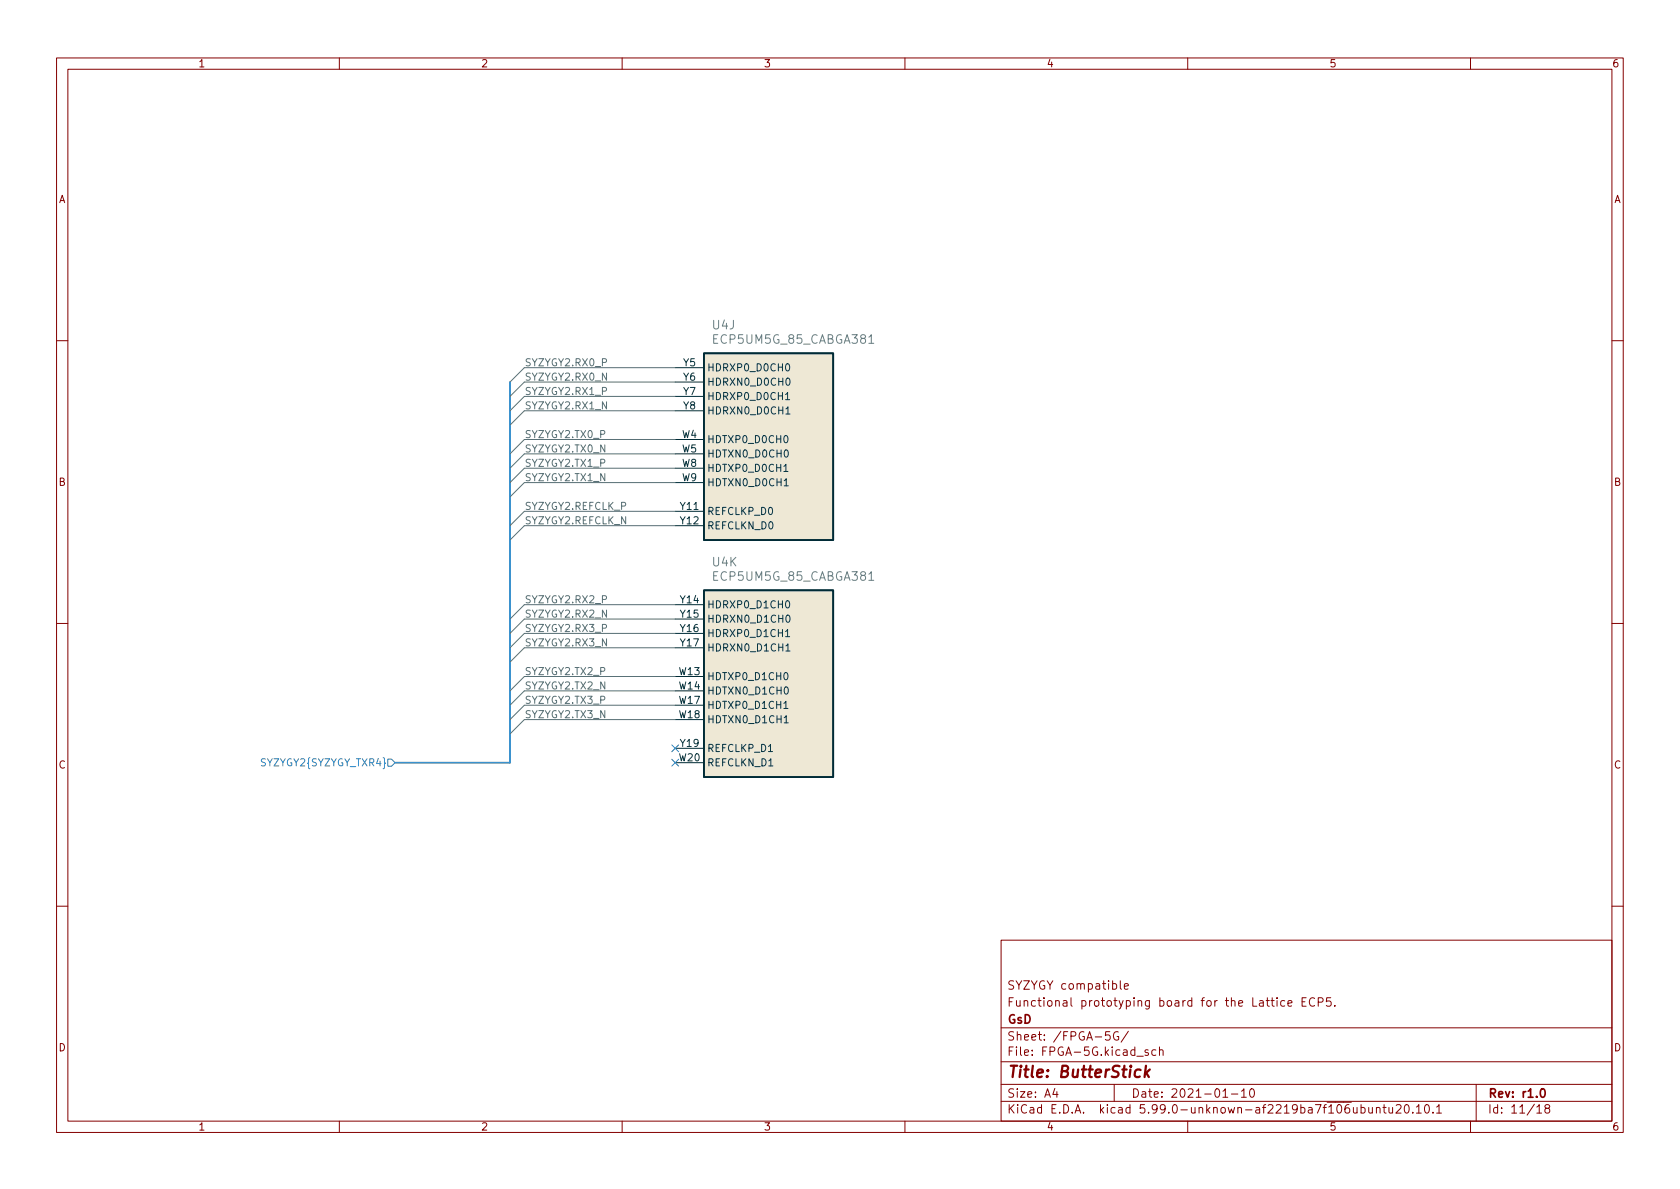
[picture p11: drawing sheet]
<svg xmlns="http://www.w3.org/2000/svg" width="297mm" height="210mm" viewBox="0 0 297 210" stroke-linecap="round" stroke-linejoin="round" font-family="sans-serif">
<g fill="none" stroke="#840000" stroke-width=".18">
<path d="M10 10.2h277v190.1h-277zM12 12.2h273v186.1h-273zM60 10.2v2M110 10.2v2M160 10.2v2M210 10.2v2M260 10.2v2M10 60.2h2M285 60.2h2M10 110.2h2M285 110.2h2M10 160.2h2"/>
<path d="M177 166.3h108v32h-108zM198.1 173.4v1.3l.2 .2M198.8 174.4l.7-.1-.1-.3-.4-.1-.2 .2 .1 .8h.5M224.7 176.9h.6M224.9 176.4v1.3l.4 .2M225.8 176.4v.2M225.8 176.9v1M227.1 177l-.4-.1-.3 .3v.4l.2 .3h.5M227.7 177.4l.7-.1v-.3l-.5-.1-.2 .2 .1 .8h.6M230.2 177.1h.5M230.9 176.4h-.7v1.5h.7M232.4 176.6a.6 .6 0 0 0-.7 0 .6 .6 0 0 0-.2 .7 .56 .56 0 0 0 .3 .6 .56 .56 0 0 0 .6-.1"/>
<path d="M233.1 177.2l.7-.1 .1-.2v-.3l-.3-.2h-.5v1.5M235.3 176.4h-.7l-.1 .7 .2-.1 .5 .1 .2 .2-.1 .5-.2 .1-.6-.1M236 177.8v.1M285 160.2h2M60 198.3v2M110 198.3v2M160 198.3v2M177 194.8h108M177 191.8h108M177 187.8h108M177 181.8h108M186.5 192.5l-.4 1h1"/>
<path d="M186.9 193v1M196.2 182.4h-.7l-.1 .7 .2-.1 .5 .1 .2 .2-.1 .5-.2 .1-.6-.1M197 191.8v3M197.7 182.5a.74 .74 0 0 0-.9 .5 .74 .74 0 0 0 .6 .9l.4-.1v-.5h-.3M199.5 182.4l-1.3 1.9M203 185.7l-.4-.1-.2 .2 .1 .3 .5 .1v.4h-.6M204.4 185.7l-.5-.1-.3 .3v.4l.2 .3h.6M205 185.8l.2-.2 .4 .1v.9M205 185.1v1.5M210 198.3v2M216.2 194h.9M217.7 193.5h1.2"/>
<path d="M219.5 193l.4-.5v1.5M219.5 194h.9M221.1 192.6l.2-.1a.81 .81 0 0 1 .6 .7 .81 .81 0 0 1-.3 .8h-.2a.81 .81 0 0 1-.5-.6 .81 .81 0 0 1 .2-.8zM242 195.8l.1 1h.3l.2-.1M242.6 195.8v1M243.4 196l.2-.2 .3 .1 .1 .9M243.4 195.8v1M244.5 195.8h.6M244.7 195.3v1.3l.4 .2M245.6 195.8v1h.4l.2-.1M246.2 195.8v1M246.9 195.5l.5-.2 .2 .2 .1 .3-.9 1h.9"/>
<path d="M248.5 195.4l.1-.1a.81 .81 0 0 1 .6 .7 .81 .81 0 0 1-.3 .8h-.1a.81 .81 0 0 1-.6-.6 .81 .81 0 0 1 .3-.8zM249.8 196.7v.1M250.4 195.8l.5-.5v1.5M250.4 196.8h.9M252 195.5l.2-.2a.81 .81 0 0 1 .6 .7 .81 .81 0 0 1-.3 .8h-.1a.81 .81 0 0 1-.4-1.3zM253.4 196.7v.1M254 195.8l.4-.5v1.5M254 196.8h.9M260 198.3v2M261 191.8v6.5M271.7 195.8l.5-.5v1.5M271.7 196.8h.9"/>
<path d="M273.4 196l-.3-.3 .1-.2 .2-.2 .5 .1 .1 .2-.1 .2-.6 .2-.2 .3 .1 .4 .2 .1h.3l.3-.3-.1-.4-.2-.1"/>
</g>
<path d="M272.6 192.6l.1-.1a.81 .81 0 0 1 .6 .7 .81 .81 0 0 1-.3 .8h-.2a.82 .82 0 0 1-.5-.6 .82 .82 0 0 1 .3-.8z" fill="none" stroke="#840000" stroke-width=".3"/>
<path d="M201.7 189.2a.66 .66 0 0 0-1 .3l-.1 .6 .2 .3 .1 .1 .6-.1M202.6 188.5l-.2 2M202.7 189.7l.4 .8M203.3 189.1l-.9 .8" fill="none" stroke="#840000" stroke-width=".4"/>
<g fill="#eee8d5" stroke="#eee8d5" stroke-width=".18">
<path d="M124.5 62.5h22.8v33h-22.8z"/>
<path d="M124.5 104.4h22.8v33h-22.8z"/>
</g>
<path d="M124.5 62.5h22.8v33h-22.8zM124.5 104.4h22.8v33h-22.8z" fill="none" stroke="#002b36" stroke-width=".3"/>
<g fill="none" stroke="#002b36" stroke-width=".18">
<path d="M119.4 77.7h5.1M119.4 65h5.1M119.4 67.6h5.1M119.4 70.1h5.1M119.4 72.6h5.1M119.4 80.3h5.1M119.4 82.8h5.1M119.4 85.3h5.1M119.4 90.4h5.1M119.4 93h5.1M119.4 119.6h5.1M119.4 106.9h5.1"/>
<path d="M119.4 109.5h5.1M119.4 112h5.1M119.4 114.5h5.1M119.4 122.2h5.1M119.4 124.7h5.1M119.4 127.2h5.1M119.4 134.9h5.1M119.4 132.3h5.1"/>
</g>
<g fill="none" stroke="#073642" stroke-width=".18">
<path d="M138.8 77.1l.1-.1a.68 .68 0 0 1 .4 .7 .68 .68 0 0 1-.4 .6 .84 .84 0 0 1-.1-1.2zM138.8 79.7l.2-.1a.68 .68 0 0 1 .4 .6 .68 .68 0 0 1-.4 .6l-.2-.1-.1-.4zM138.9 69.8l.4-.4v1.3M138.9 70.7h.7M139 72.3l.3-.4v1.3M139 73.2h.7M139 64.4l.2-.1a.68 .68 0 0 1 .4 .7 .68 .68 0 0 1-.4 .6l-.2-.1-.1-.4zM139.1 66.9h.2a.68 .68 0 0 1 .4 .6 .68 .68 0 0 1-.4 .6 .84 .84 0 0 1-.2-1.2zM138.6 83.4h.7M138.7 85.9h.7M138.8 119l.1-.1a.68 .68 0 0 1 .4 .7 .68 .68 0 0 1-.4 .6 .84 .84 0 0 1-.1-1.2zM138.9 111.7l.4-.4v1.3"/>
<path d="M138.9 112.6h.7M139 114.2l.3-.3v1.2M139 115.1h.7M139 106.4l.2-.2a.68 .68 0 0 1 .4 .7 .68 .68 0 0 1-.4 .6l-.2-.1-.1-.4zM139.1 108.8h.2a.68 .68 0 0 1 .4 .6 .68 .68 0 0 1-.4 .6 .84 .84 0 0 1-.2-1.2zM138.6 125.3h.7M138.7 127.8h.7M138.8 121.6l.2-.1a.68 .68 0 0 1 .4 .6 .68 .68 0 0 1-.4 .6l-.2-.1-.1-.3z"/>
</g>
<path d="M153.6 60.7h.9M153.6 102.6h.9" fill="none" stroke="#657b83" stroke-width=".18"/>
<path d="M68.6 134.2h.6l.6 .7-.6 .6h-.6zM118.8 131.7l1.2 1.2M118.8 134.3l1.2 1.2M120 131.7l-1.2 1.2M120 134.3l-1.2 1.2" fill="none" stroke="#268bd2" stroke-width=".18"/>
<path d="M90.2 67.6v67.3h-20.4" fill="none" stroke="#268bd2" stroke-width=".3"/>
<g fill="none" stroke="#586e75" stroke-width=".18">
<path d="M119.4 65h-26.7l-2.5 2.6M119.4 67.6h-26.7l-2.5 2.5M119.4 70.1h-26.7l-2.5 2.5M119.4 72.6h-26.7l-2.5 2.6M119.4 77.7h-26.7l-2.5 2.6M119.4 85.3h-26.7l-2.5 2.6M119.4 93h-26.7l-2.5 2.5M119.4 82.8h-26.7l-2.5 2.5M119.4 80.3h-26.7l-2.5 2.5M119.4 90.4h-26.7l-2.5 2.6M119.4 106.9h-26.7l-2.5 2.6M119.4 109.5h-26.7l-2.5 2.5"/>
<path d="M119.4 112h-26.7l-2.5 2.5M119.4 114.5h-26.7l-2.5 2.6M119.4 119.6h-26.7l-2.5 2.6M119.4 122.2h-26.7l-2.5 2.5M119.4 124.7h-26.7l-2.5 2.5M119.4 127.2h-26.7l-2.5 2.6"/>
</g>
<text font-size="2.8" fill="#840000" x="178" y="190.6">Title: ButterStick</text>
<g font-size="2.1" fill="#657b83">
<text x="126" y="58.2">U4J</text>
<text x="126.4" y="60.8">ECP5UM5G_85_CABGA381</text>
<text x="126" y="100.2">U4K</text>
<text x="126.4" y="102.7">ECP5UM5G_85_CABGA381</text>
</g>
<g font-size="2.1" fill="#840000">
<text x="178" y="178">Functional prototyping board for the Lattice ECP5.</text>
<text x="178" y="175">SYZYGY compatible</text>
<text x="178" y="184">Sheet: /FPGA-5G/</text>
<text x="178" y="181">GsD</text>
<text x="178" y="186.7">File: FPGA-5G.kicad_sch</text>
<text x="178" y="196.9">KiCad E.D.A. kicad 5.99.0-unknown-af2219ba7f~106~ubuntu20.10.1</text>
<text x="178" y="194.1">Size: A4</text>
<text x="200" y="194.1">Date: 2021-01-10</text>
<text x="263" y="194.1">Rev: r1.0</text>
<text x="263" y="196.9">Id: 11/18</text>
</g>
<g font-size="1.8" fill="#840000">
<text x="35" y="11.9">1</text>
<text x="85" y="11.9">2</text>
<text x="135" y="11.9">3</text>
<text x="185" y="11.9">4</text>
<text x="235" y="11.9">5</text>
<text x="285" y="11.9">6</text>
<text x="10.3" y="35.9">A</text>
<text x="285.3" y="35.9">A</text>
<text x="10.3" y="85.9">B</text>
<text x="285.3" y="85.9">B</text>
<text x="10.3" y="135.9">C</text>
<text x="285.3" y="135.9">C</text>
<text x="10.3" y="185.9">D</text>
<text x="285.3" y="185.9">D</text>
<text x="35" y="199.9">1</text>
<text x="85" y="199.9">2</text>
<text x="135" y="199.9">3</text>
<text x="185" y="199.9">4</text>
<text x="235" y="199.9">5</text>
<text x="285" y="199.9">6</text>
</g>
<g font-size="1.8" fill="#586e75">
<text x="92.7" y="64.8">SYZYGY2.RX0_P</text>
<text x="92.7" y="67.3">SYZYGY2.RX0_N</text>
<text x="92.7" y="69.8">SYZYGY2.RX1_P</text>
<text x="92.7" y="72.4">SYZYGY2.RX1_N</text>
<text x="92.7" y="77.5">SYZYGY2.TX0_P</text>
<text x="92.7" y="80">SYZYGY2.TX0_N</text>
<text x="92.7" y="82.5">SYZYGY2.TX1_P</text>
<text x="92.7" y="85.1">SYZYGY2.TX1_N</text>
<text x="92.7" y="92.7">SYZYGY2.REFCLK_N</text>
<text x="92.7" y="90.2">SYZYGY2.REFCLK_P</text>
<text x="92.7" y="106.7">SYZYGY2.RX2_P</text>
<text x="92.7" y="111.7">SYZYGY2.RX3_P</text>
<text x="92.7" y="109.2">SYZYGY2.RX2_N</text>
<text x="92.7" y="119.4">SYZYGY2.TX2_P</text>
<text x="92.7" y="114.3">SYZYGY2.RX3_N</text>
<text x="92.7" y="121.9">SYZYGY2.TX2_N</text>
<text x="92.7" y="124.4">SYZYGY2.TX3_P</text>
<text x="92.7" y="127">SYZYGY2.TX3_N</text>
</g>
<g font-size="1.8" fill="#073642">
<text x="120.8" y="64.8">Y5</text>
<text x="125" y="65.7">HDRXP0_D0CH0</text>
<text x="120.8" y="67.3">Y6</text>
<text x="120.8" y="69.8">Y7</text>
<text x="125" y="68.2">HDRXN0_D0CH0</text>
<text x="125" y="70.7">HDRXP0_D0CH1</text>
<text x="120.6" y="77.5">W4</text>
<text x="120.8" y="72.4">Y8</text>
<text x="125" y="73.3">HDRXN0_D0CH1</text>
<text x="120.6" y="80">W5</text>
<text x="120.6" y="82.5">W8</text>
<text x="125" y="78.4">HDTXP0_D0CH0</text>
<text x="125" y="80.9">HDTXN0_D0CH0</text>
<text x="125" y="83.4">HDTXP0_D0CH1</text>
<text x="120.6" y="85.1">W9</text>
<text x="125" y="86">HDTXN0_D0CH1</text>
<text x="120.3" y="90.2">Y11</text>
<text x="120.3" y="92.7">Y12</text>
<text x="125" y="91.1">REFCLKP_D0</text>
<text x="125" y="93.6">REFCLKN_D0</text>
<text x="120.3" y="106.7">Y14</text>
<text x="125" y="107.6">HDRXP0_D1CH0</text>
<text x="120.3" y="109.2">Y15</text>
<text x="120.3" y="111.8">Y16</text>
<text x="125" y="110.1">HDRXN0_D1CH0</text>
<text x="125" y="112.6">HDRXP0_D1CH1</text>
<text x="120.1" y="119.4">W13</text>
<text x="120.3" y="114.3">Y17</text>
<text x="125" y="115.2">HDRXN0_D1CH1</text>
<text x="120.1" y="121.9">W14</text>
<text x="120.1" y="124.5">W17</text>
<text x="125" y="120.3">HDTXP0_D1CH0</text>
<text x="125" y="122.8">HDTXN0_D1CH0</text>
<text x="125" y="125.3">HDTXP0_D1CH1</text>
<text x="120.1" y="127">W18</text>
<text x="125" y="127.9">HDTXN0_D1CH1</text>
<text x="120.1" y="134.6">W20</text>
<text x="120.3" y="132.1">Y19</text>
<text x="125" y="135.5">REFCLKN_D1</text>
<text x="125" y="133">REFCLKP_D1</text>
</g>
<text font-size="1.8" fill="#268bd2" x="46.3" y="135.5">SYZYGY2{SYZYGY_TXR4}</text>
</svg>
